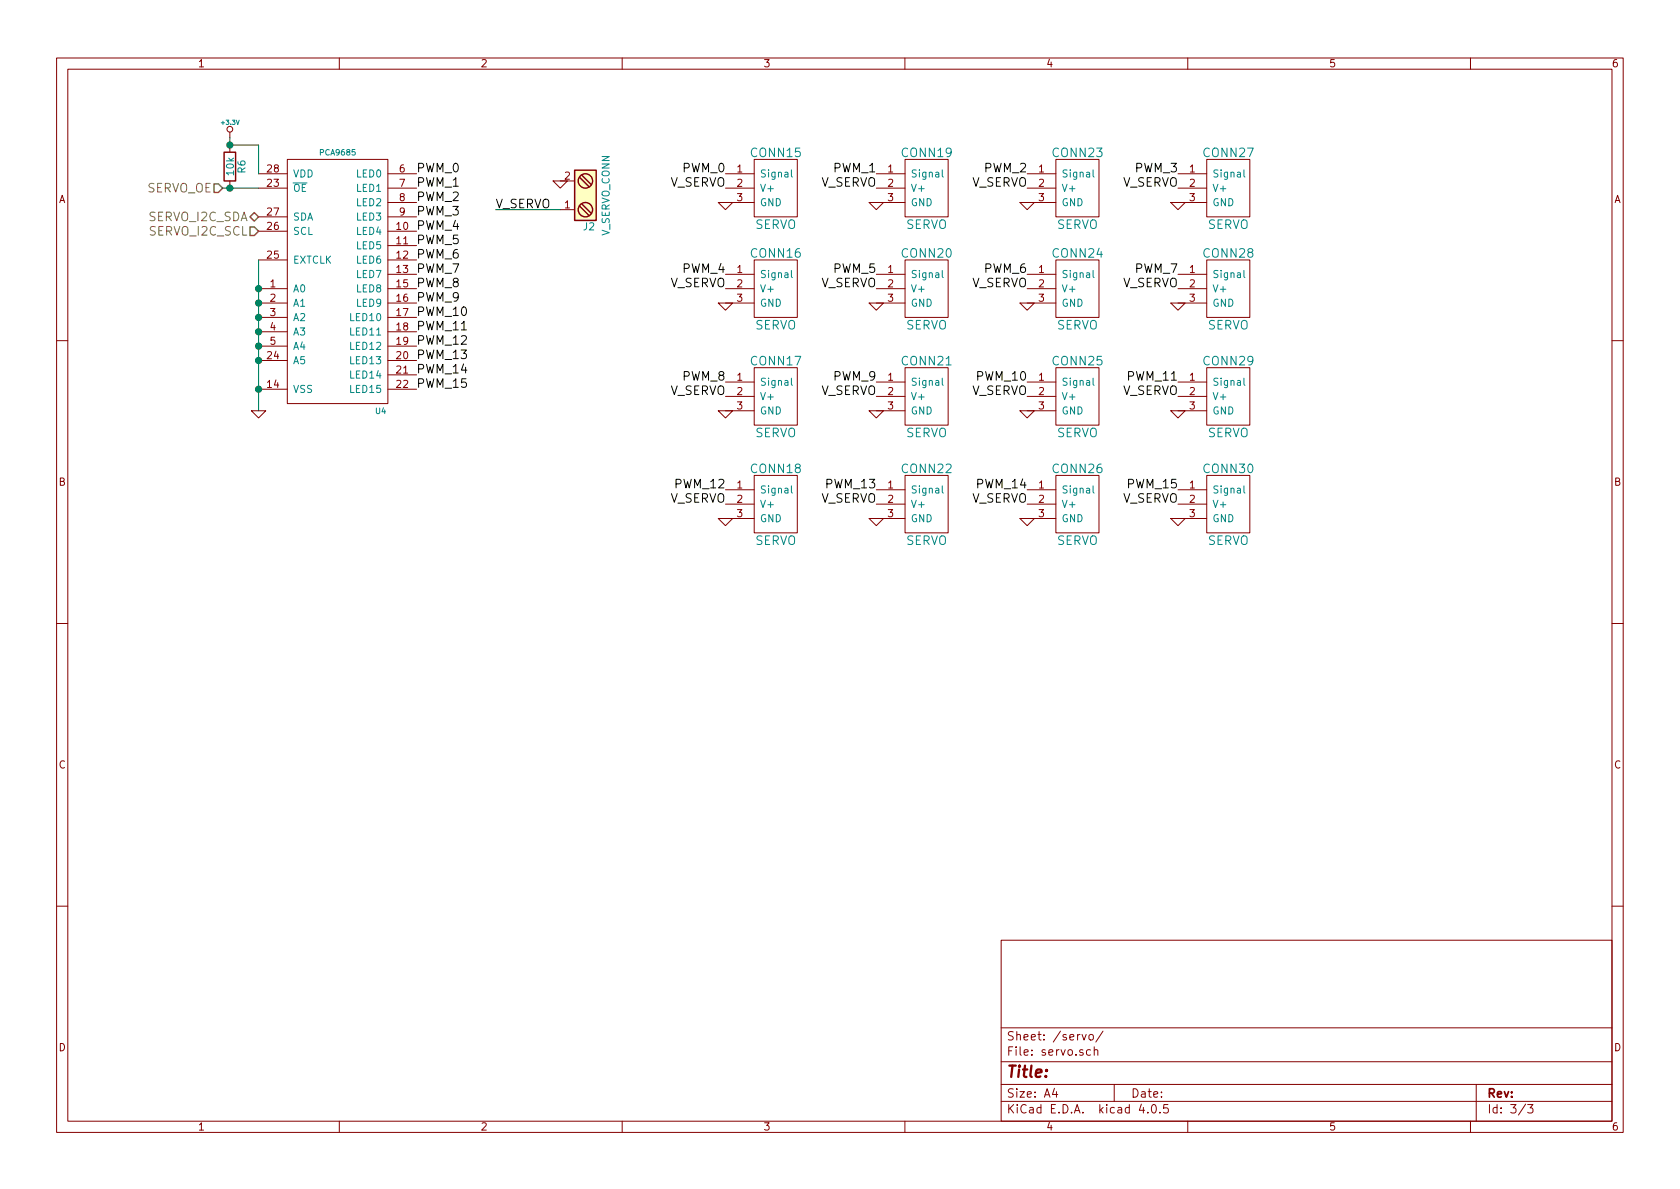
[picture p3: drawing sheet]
EESchema Schematic File Version 2
LIBS:power
LIBS:device
LIBS:transistors
LIBS:conn
LIBS:linear
LIBS:regul
LIBS:74xx
LIBS:cmos4000
LIBS:adc-dac
LIBS:memory
LIBS:xilinx
LIBS:microcontrollers
LIBS:dsp
LIBS:microchip
LIBS:analog_switches
LIBS:motorola
LIBS:texas
LIBS:intel
LIBS:audio
LIBS:interface
LIBS:digital-audio
LIBS:philips
LIBS:display
LIBS:cypress
LIBS:siliconi
LIBS:opto
LIBS:atmel
LIBS:contrib
LIBS:valves
LIBS:_connectors
LIBS:_discrete
LIBS:_div
LIBS:_ic
LIBS:_linear-regulators
LIBS:_power
LIBS:_sensors
LIBS:_stm32
LIBS:_transceiver
LIBS:_wireless
LIBS:cvra
LIBS:logo
LIBS:Mec
LIBS:shield-cache
EELAYER 25 0
EELAYER END
$Descr A4 11693 8268
encoding utf-8
Sheet 3 3
Title ""
Date ""
Rev ""
Comp ""
Comment1 ""
Comment2 ""
Comment3 ""
Comment4 ""
$EndDescr
$Comp
L PCA9685 U4
U 1 1
P 2350 1850
F 0 "U4" H 2650 850 39  0000 C CNN
F 1 "PCA9685" H 2350 2650 39  0000 C CNN
F 2 "Housings_SSOP:TSSOP-28_4.4x9.7mm_Pitch0.65mm" H 2350 1850 39  0001 C CNN
F 3 "" H 2350 1850 39  0000 C CNN
	1    2350 1850
	1    0    0    -1  
$EndComp
$Comp
L GND #PWR060
U 1 1
P 1800 2850
F 0 "#PWR060" H 1800 2850 30  0001 C CNN
F 1 "GND" H 1800 2780 30  0001 C CNN
F 2 "" H 1800 2850 60  0000 C CNN
F 3 "" H 1800 2850 60  0000 C CNN
	1    1800 2850
	1    0    0    -1  
$EndComp
Text HLabel 1800 1500 0    60   BiDi ~ 0
SERVO_I2C_SDA
Text HLabel 1800 1600 0    60   Input ~ 0
SERVO_I2C_SCL
Text HLabel 1550 1300 0    60   Input ~ 0
SERVO_OE
$Comp
L R R6
U 1 1
P 1600 1150
F 0 "R6" V 1680 1150 50  0000 C CNN
F 1 "10k" V 1600 1150 50  0000 C CNN
F 2 "Resistors_SMD:R_0805" V 1530 1150 50  0001 C CNN
F 3 "" H 1600 1150 50  0000 C CNN
	1    1600 1150
	1    0    0    -1  
$EndComp
Text Label 5050 1200 2    60   ~ 0
PWM_0
Text Label 6100 1200 2    60   ~ 0
PWM_1
Text Label 7150 1200 2    60   ~ 0
PWM_2
Text Label 8200 1200 2    60   ~ 0
PWM_3
Text Label 5050 1900 2    60   ~ 0
PWM_4
Text Label 6100 1900 2    60   ~ 0
PWM_5
Text Label 7150 1900 2    60   ~ 0
PWM_6
Text Label 8200 1900 2    60   ~ 0
PWM_7
Text Label 5050 2650 2    60   ~ 0
PWM_8
Text Label 6100 2650 2    60   ~ 0
PWM_9
Text Label 7150 2650 2    60   ~ 0
PWM_10
Text Label 8200 2650 2    60   ~ 0
PWM_11
Text Label 5050 3400 2    60   ~ 0
PWM_12
Text Label 6100 3400 2    60   ~ 0
PWM_13
Text Label 7150 3400 2    60   ~ 0
PWM_14
Text Label 8200 3400 2    60   ~ 0
PWM_15
Text Label 2900 1200 0    60   ~ 0
PWM_0
Text Label 2900 1300 0    60   ~ 0
PWM_1
Text Label 2900 1400 0    60   ~ 0
PWM_2
Text Label 2900 1500 0    60   ~ 0
PWM_3
Text Label 2900 1600 0    60   ~ 0
PWM_4
Text Label 2900 1700 0    60   ~ 0
PWM_5
Text Label 2900 1800 0    60   ~ 0
PWM_6
Text Label 2900 1900 0    60   ~ 0
PWM_7
Text Label 2900 2000 0    60   ~ 0
PWM_8
Text Label 2900 2100 0    60   ~ 0
PWM_9
Text Label 2900 2200 0    60   ~ 0
PWM_10
Text Label 2900 2300 0    60   ~ 0
PWM_11
Text Label 2900 2400 0    60   ~ 0
PWM_12
Text Label 2900 2500 0    60   ~ 0
PWM_13
Text Label 2900 2600 0    60   ~ 0
PWM_14
Text Label 2900 2700 0    60   ~ 0
PWM_15
$Comp
L SERVO CONN15
U 1 1
P 5400 1300
F 0 "CONN15" H 5400 1550 60  0000 C CNN
F 1 "SERVO" H 5400 1050 60  0000 C CNN
F 2 "Pin_Headers:Pin_Header_Straight_1x03" H 5400 1300 60  0001 C CNN
F 3 "" H 5400 1300 60  0000 C CNN
	1    5400 1300
	1    0    0    -1  
$EndComp
$Comp
L SERVO CONN19
U 1 1
P 6450 1300
F 0 "CONN19" H 6450 1550 60  0000 C CNN
F 1 "SERVO" H 6450 1050 60  0000 C CNN
F 2 "Pin_Headers:Pin_Header_Straight_1x03" H 6450 1300 60  0001 C CNN
F 3 "" H 6450 1300 60  0000 C CNN
	1    6450 1300
	1    0    0    -1  
$EndComp
$Comp
L SERVO CONN23
U 1 1
P 7500 1300
F 0 "CONN23" H 7500 1550 60  0000 C CNN
F 1 "SERVO" H 7500 1050 60  0000 C CNN
F 2 "Pin_Headers:Pin_Header_Straight_1x03" H 7500 1300 60  0001 C CNN
F 3 "" H 7500 1300 60  0000 C CNN
	1    7500 1300
	1    0    0    -1  
$EndComp
$Comp
L SERVO CONN27
U 1 1
P 8550 1300
F 0 "CONN27" H 8550 1550 60  0000 C CNN
F 1 "SERVO" H 8550 1050 60  0000 C CNN
F 2 "Pin_Headers:Pin_Header_Straight_1x03" H 8550 1300 60  0001 C CNN
F 3 "" H 8550 1300 60  0000 C CNN
	1    8550 1300
	1    0    0    -1  
$EndComp
$Comp
L SERVO CONN16
U 1 1
P 5400 2000
F 0 "CONN16" H 5400 2250 60  0000 C CNN
F 1 "SERVO" H 5400 1750 60  0000 C CNN
F 2 "Pin_Headers:Pin_Header_Straight_1x03" H 5400 2000 60  0001 C CNN
F 3 "" H 5400 2000 60  0000 C CNN
	1    5400 2000
	1    0    0    -1  
$EndComp
$Comp
L SERVO CONN20
U 1 1
P 6450 2000
F 0 "CONN20" H 6450 2250 60  0000 C CNN
F 1 "SERVO" H 6450 1750 60  0000 C CNN
F 2 "Pin_Headers:Pin_Header_Straight_1x03" H 6450 2000 60  0001 C CNN
F 3 "" H 6450 2000 60  0000 C CNN
	1    6450 2000
	1    0    0    -1  
$EndComp
$Comp
L SERVO CONN24
U 1 1
P 7500 2000
F 0 "CONN24" H 7500 2250 60  0000 C CNN
F 1 "SERVO" H 7500 1750 60  0000 C CNN
F 2 "Pin_Headers:Pin_Header_Straight_1x03" H 7500 2000 60  0001 C CNN
F 3 "" H 7500 2000 60  0000 C CNN
	1    7500 2000
	1    0    0    -1  
$EndComp
$Comp
L SERVO CONN28
U 1 1
P 8550 2000
F 0 "CONN28" H 8550 2250 60  0000 C CNN
F 1 "SERVO" H 8550 1750 60  0000 C CNN
F 2 "Pin_Headers:Pin_Header_Straight_1x03" H 8550 2000 60  0001 C CNN
F 3 "" H 8550 2000 60  0000 C CNN
	1    8550 2000
	1    0    0    -1  
$EndComp
$Comp
L SERVO CONN17
U 1 1
P 5400 2750
F 0 "CONN17" H 5400 3000 60  0000 C CNN
F 1 "SERVO" H 5400 2500 60  0000 C CNN
F 2 "Pin_Headers:Pin_Header_Straight_1x03" H 5400 2750 60  0001 C CNN
F 3 "" H 5400 2750 60  0000 C CNN
	1    5400 2750
	1    0    0    -1  
$EndComp
$Comp
L SERVO CONN21
U 1 1
P 6450 2750
F 0 "CONN21" H 6450 3000 60  0000 C CNN
F 1 "SERVO" H 6450 2500 60  0000 C CNN
F 2 "Pin_Headers:Pin_Header_Straight_1x03" H 6450 2750 60  0001 C CNN
F 3 "" H 6450 2750 60  0000 C CNN
	1    6450 2750
	1    0    0    -1  
$EndComp
$Comp
L SERVO CONN25
U 1 1
P 7500 2750
F 0 "CONN25" H 7500 3000 60  0000 C CNN
F 1 "SERVO" H 7500 2500 60  0000 C CNN
F 2 "Pin_Headers:Pin_Header_Straight_1x03" H 7500 2750 60  0001 C CNN
F 3 "" H 7500 2750 60  0000 C CNN
	1    7500 2750
	1    0    0    -1  
$EndComp
$Comp
L SERVO CONN29
U 1 1
P 8550 2750
F 0 "CONN29" H 8550 3000 60  0000 C CNN
F 1 "SERVO" H 8550 2500 60  0000 C CNN
F 2 "Pin_Headers:Pin_Header_Straight_1x03" H 8550 2750 60  0001 C CNN
F 3 "" H 8550 2750 60  0000 C CNN
	1    8550 2750
	1    0    0    -1  
$EndComp
$Comp
L SERVO CONN18
U 1 1
P 5400 3500
F 0 "CONN18" H 5400 3750 60  0000 C CNN
F 1 "SERVO" H 5400 3250 60  0000 C CNN
F 2 "Pin_Headers:Pin_Header_Straight_1x03" H 5400 3500 60  0001 C CNN
F 3 "" H 5400 3500 60  0000 C CNN
	1    5400 3500
	1    0    0    -1  
$EndComp
$Comp
L SERVO CONN22
U 1 1
P 6450 3500
F 0 "CONN22" H 6450 3750 60  0000 C CNN
F 1 "SERVO" H 6450 3250 60  0000 C CNN
F 2 "Pin_Headers:Pin_Header_Straight_1x03" H 6450 3500 60  0001 C CNN
F 3 "" H 6450 3500 60  0000 C CNN
	1    6450 3500
	1    0    0    -1  
$EndComp
$Comp
L SERVO CONN26
U 1 1
P 7500 3500
F 0 "CONN26" H 7500 3750 60  0000 C CNN
F 1 "SERVO" H 7500 3250 60  0000 C CNN
F 2 "Pin_Headers:Pin_Header_Straight_1x03" H 7500 3500 60  0001 C CNN
F 3 "" H 7500 3500 60  0000 C CNN
	1    7500 3500
	1    0    0    -1  
$EndComp
$Comp
L SERVO CONN30
U 1 1
P 8550 3500
F 0 "CONN30" H 8550 3750 60  0000 C CNN
F 1 "SERVO" H 8550 3250 60  0000 C CNN
F 2 "Pin_Headers:Pin_Header_Straight_1x03" H 8550 3500 60  0001 C CNN
F 3 "" H 8550 3500 60  0000 C CNN
	1    8550 3500
	1    0    0    -1  
$EndComp
Text Label 5050 1300 2    60   ~ 0
V_SERVO
Text Label 6100 1300 2    60   ~ 0
V_SERVO
Text Label 7150 1300 2    60   ~ 0
V_SERVO
Text Label 8200 1300 2    60   ~ 0
V_SERVO
$Comp
L GND #PWR061
U 1 1
P 5050 1400
F 0 "#PWR061" H 5050 1400 30  0001 C CNN
F 1 "GND" H 5050 1330 30  0001 C CNN
F 2 "" H 5050 1400 60  0000 C CNN
F 3 "" H 5050 1400 60  0000 C CNN
	1    5050 1400
	1    0    0    -1  
$EndComp
$Comp
L GND #PWR062
U 1 1
P 6100 1400
F 0 "#PWR062" H 6100 1400 30  0001 C CNN
F 1 "GND" H 6100 1330 30  0001 C CNN
F 2 "" H 6100 1400 60  0000 C CNN
F 3 "" H 6100 1400 60  0000 C CNN
	1    6100 1400
	1    0    0    -1  
$EndComp
$Comp
L GND #PWR063
U 1 1
P 7150 1400
F 0 "#PWR063" H 7150 1400 30  0001 C CNN
F 1 "GND" H 7150 1330 30  0001 C CNN
F 2 "" H 7150 1400 60  0000 C CNN
F 3 "" H 7150 1400 60  0000 C CNN
	1    7150 1400
	1    0    0    -1  
$EndComp
$Comp
L GND #PWR064
U 1 1
P 8200 1400
F 0 "#PWR064" H 8200 1400 30  0001 C CNN
F 1 "GND" H 8200 1330 30  0001 C CNN
F 2 "" H 8200 1400 60  0000 C CNN
F 3 "" H 8200 1400 60  0000 C CNN
	1    8200 1400
	1    0    0    -1  
$EndComp
$Comp
L GND #PWR065
U 1 1
P 5050 2100
F 0 "#PWR065" H 5050 2100 30  0001 C CNN
F 1 "GND" H 5050 2030 30  0001 C CNN
F 2 "" H 5050 2100 60  0000 C CNN
F 3 "" H 5050 2100 60  0000 C CNN
	1    5050 2100
	1    0    0    -1  
$EndComp
$Comp
L GND #PWR066
U 1 1
P 6100 2100
F 0 "#PWR066" H 6100 2100 30  0001 C CNN
F 1 "GND" H 6100 2030 30  0001 C CNN
F 2 "" H 6100 2100 60  0000 C CNN
F 3 "" H 6100 2100 60  0000 C CNN
	1    6100 2100
	1    0    0    -1  
$EndComp
$Comp
L GND #PWR067
U 1 1
P 7150 2100
F 0 "#PWR067" H 7150 2100 30  0001 C CNN
F 1 "GND" H 7150 2030 30  0001 C CNN
F 2 "" H 7150 2100 60  0000 C CNN
F 3 "" H 7150 2100 60  0000 C CNN
	1    7150 2100
	1    0    0    -1  
$EndComp
$Comp
L GND #PWR068
U 1 1
P 8200 2100
F 0 "#PWR068" H 8200 2100 30  0001 C CNN
F 1 "GND" H 8200 2030 30  0001 C CNN
F 2 "" H 8200 2100 60  0000 C CNN
F 3 "" H 8200 2100 60  0000 C CNN
	1    8200 2100
	1    0    0    -1  
$EndComp
$Comp
L GND #PWR069
U 1 1
P 5050 2850
F 0 "#PWR069" H 5050 2850 30  0001 C CNN
F 1 "GND" H 5050 2780 30  0001 C CNN
F 2 "" H 5050 2850 60  0000 C CNN
F 3 "" H 5050 2850 60  0000 C CNN
	1    5050 2850
	1    0    0    -1  
$EndComp
$Comp
L GND #PWR070
U 1 1
P 6100 2850
F 0 "#PWR070" H 6100 2850 30  0001 C CNN
F 1 "GND" H 6100 2780 30  0001 C CNN
F 2 "" H 6100 2850 60  0000 C CNN
F 3 "" H 6100 2850 60  0000 C CNN
	1    6100 2850
	1    0    0    -1  
$EndComp
$Comp
L GND #PWR071
U 1 1
P 7150 2850
F 0 "#PWR071" H 7150 2850 30  0001 C CNN
F 1 "GND" H 7150 2780 30  0001 C CNN
F 2 "" H 7150 2850 60  0000 C CNN
F 3 "" H 7150 2850 60  0000 C CNN
	1    7150 2850
	1    0    0    -1  
$EndComp
$Comp
L GND #PWR072
U 1 1
P 8200 2850
F 0 "#PWR072" H 8200 2850 30  0001 C CNN
F 1 "GND" H 8200 2780 30  0001 C CNN
F 2 "" H 8200 2850 60  0000 C CNN
F 3 "" H 8200 2850 60  0000 C CNN
	1    8200 2850
	1    0    0    -1  
$EndComp
$Comp
L GND #PWR073
U 1 1
P 5050 3600
F 0 "#PWR073" H 5050 3600 30  0001 C CNN
F 1 "GND" H 5050 3530 30  0001 C CNN
F 2 "" H 5050 3600 60  0000 C CNN
F 3 "" H 5050 3600 60  0000 C CNN
	1    5050 3600
	1    0    0    -1  
$EndComp
$Comp
L GND #PWR074
U 1 1
P 6100 3600
F 0 "#PWR074" H 6100 3600 30  0001 C CNN
F 1 "GND" H 6100 3530 30  0001 C CNN
F 2 "" H 6100 3600 60  0000 C CNN
F 3 "" H 6100 3600 60  0000 C CNN
	1    6100 3600
	1    0    0    -1  
$EndComp
$Comp
L GND #PWR075
U 1 1
P 7150 3600
F 0 "#PWR075" H 7150 3600 30  0001 C CNN
F 1 "GND" H 7150 3530 30  0001 C CNN
F 2 "" H 7150 3600 60  0000 C CNN
F 3 "" H 7150 3600 60  0000 C CNN
	1    7150 3600
	1    0    0    -1  
$EndComp
$Comp
L GND #PWR076
U 1 1
P 8200 3600
F 0 "#PWR076" H 8200 3600 30  0001 C CNN
F 1 "GND" H 8200 3530 30  0001 C CNN
F 2 "" H 8200 3600 60  0000 C CNN
F 3 "" H 8200 3600 60  0000 C CNN
	1    8200 3600
	1    0    0    -1  
$EndComp
Text Label 5050 2000 2    60   ~ 0
V_SERVO
Text Label 5050 2750 2    60   ~ 0
V_SERVO
Text Label 5050 3500 2    60   ~ 0
V_SERVO
Text Label 6100 3500 2    60   ~ 0
V_SERVO
Text Label 6100 2750 2    60   ~ 0
V_SERVO
Text Label 6100 2000 2    60   ~ 0
V_SERVO
Text Label 7150 2000 2    60   ~ 0
V_SERVO
Text Label 7150 2750 2    60   ~ 0
V_SERVO
Text Label 7150 3500 2    60   ~ 0
V_SERVO
Text Label 8200 3500 2    60   ~ 0
V_SERVO
Text Label 8200 2750 2    60   ~ 0
V_SERVO
Text Label 8200 2000 2    60   ~ 0
V_SERVO
Text Label 3450 1450 0    60   ~ 0
V_SERVO
$Comp
L GND #PWR077
U 1 1
P 3900 1250
F 0 "#PWR077" H 3900 1250 30  0001 C CNN
F 1 "GND" H 3900 1180 30  0001 C CNN
F 2 "" H 3900 1250 60  0000 C CNN
F 3 "" H 3900 1250 60  0000 C CNN
	1    3900 1250
	1    0    0    -1  
$EndComp
$Comp
L Screw_Terminal_1x02 J2
U 1 1
P 4100 1350
F 0 "J2" H 4100 1600 50  0000 C TNN
F 1 "V_SERVO_CONN" V 3950 1350 50  0000 C TNN
F 2 "Terminal_Blocks:TerminalBlock_Pheonix_MKDS1.5-2pol" H 4100 1125 50  0001 C CNN
F 3 "" H 4075 1350 50  0001 C CNN
	1    4100 1350
	-1   0    0    1   
$EndComp
$Comp
L +3.3V #PWR078
U 1 1
P 1600 950
F 0 "#PWR078" H 1600 910 30  0001 C CNN
F 1 "+3.3V" H 1600 1060 30  0000 C CNN
F 2 "" H 1600 950 60  0001 C CNN
F 3 "" H 1600 950 60  0001 C CNN
	1    1600 950 
	1    0    0    -1  
$EndComp
Wire Wire Line
	1800 1800 1800 2850
Connection ~ 1800 2700
Connection ~ 1800 2500
Connection ~ 1800 2400
Connection ~ 1800 2300
Connection ~ 1800 2200
Connection ~ 1800 2100
Connection ~ 1800 2000
Wire Wire Line
	1550 1300 1800 1300
Wire Wire Line
	1600 1000 1800 1000
Wire Wire Line
	1800 1000 1800 1200
Connection ~ 1600 1300
Wire Wire Line
	1600 950  1600 1000
Connection ~ 1600 1000
Wire Wire Line
	3450 1450 3900 1450
$EndSCHEMATC
